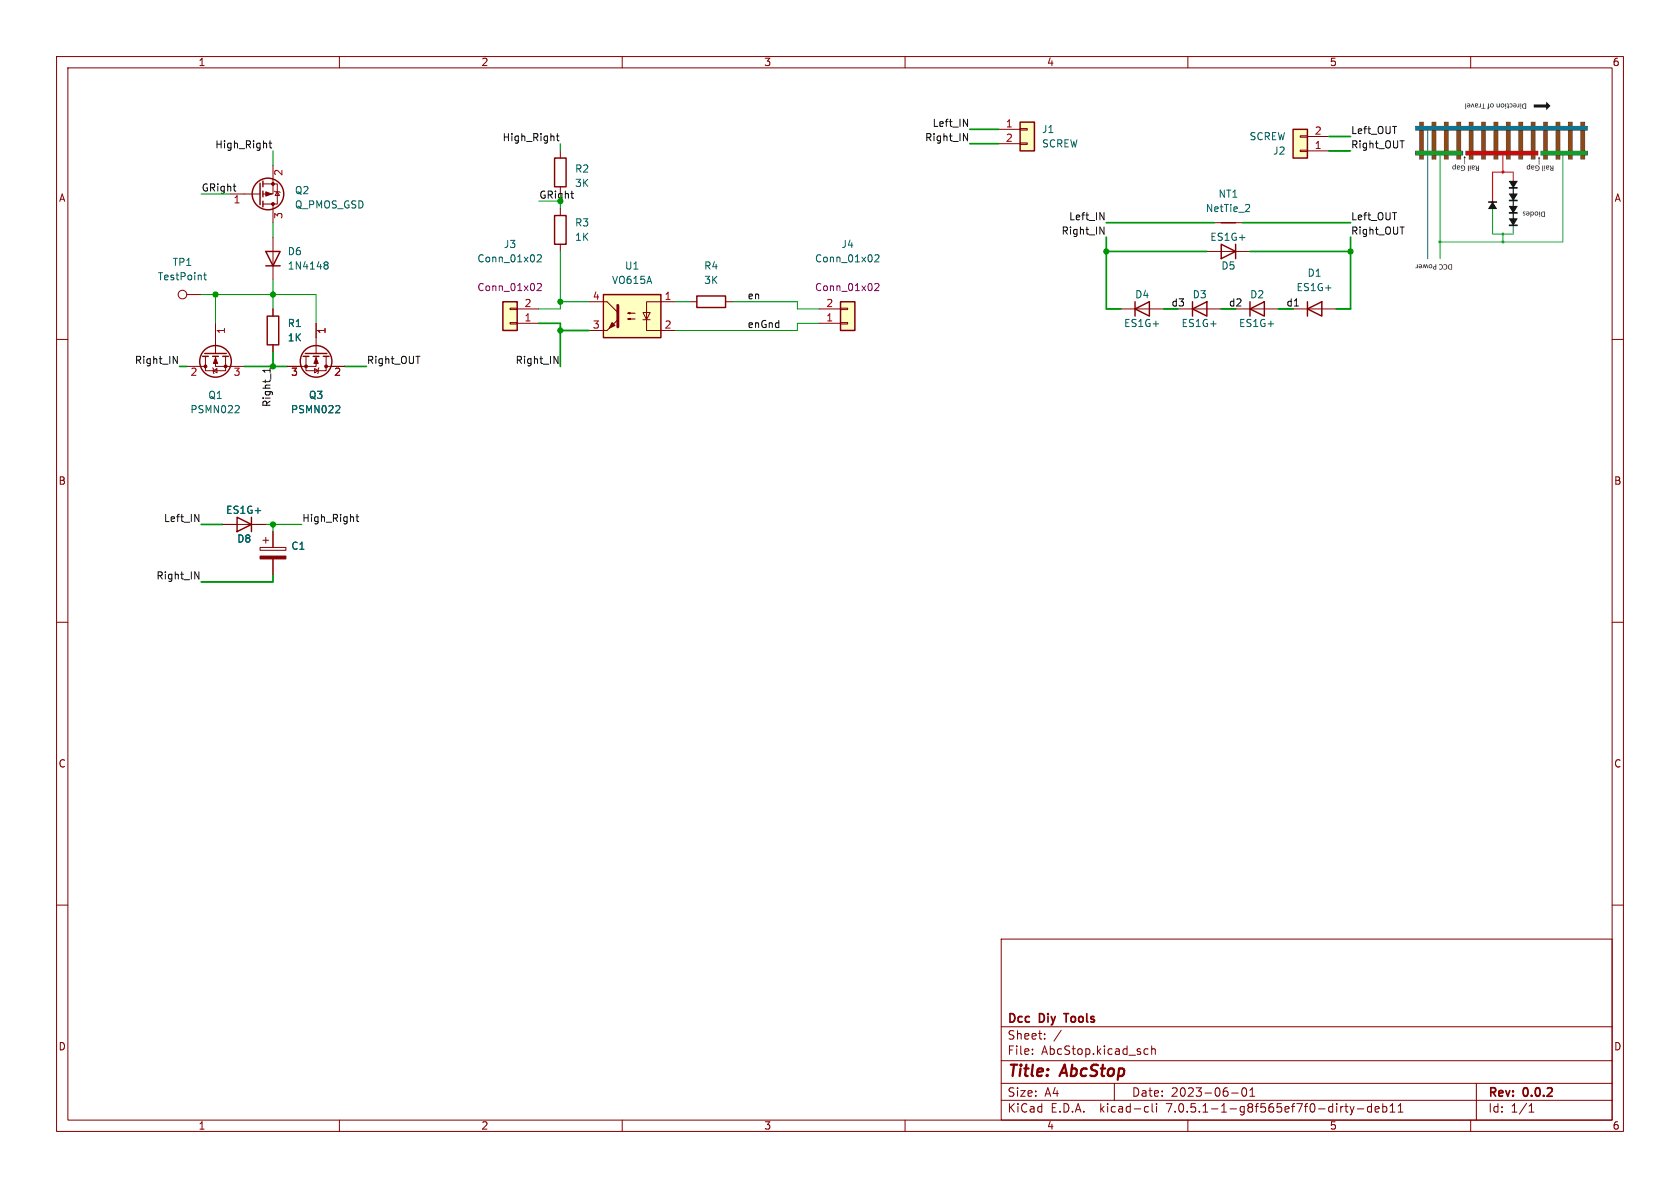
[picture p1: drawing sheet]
(kicad_sch (version 20230121) (generator eeschema)

 (paper "A4")

 (title_block
  (title "AbcStop")
  (date "2023-06-01")
  (rev "0.0.2")
  (company "Dcc Diy Tools"))

 (lib_symbols
  (symbol "Connector:TestPoint" (pin_numbers hide) (pin_names (offset 0.762) hide) (in_bom yes) (on_board yes)
   (property "Reference" "TP" (at 0 6.858 0) (effects (font (size 1.27 1.27))))
   (property "Value" "TestPoint" (at 0 5.08 0) (effects (font (size 1.27 1.27))))
   (property "Footprint" "" (at 5.08 0 0) (effects (font (size 1.27 1.27)) hide))
   (property "Datasheet" "~" (at 5.08 0 0) (effects (font (size 1.27 1.27)) hide))
   (symbol "TestPoint_0_1"
    (circle (center 0 3.302) (radius 0.762) (stroke (width 0) (type default)) (fill (type none))))
   (symbol "TestPoint_1_1"
    (pin passive line (at 0 0 90) (length 2.54) (name "1" (effects (font (size 1.27 1.27)))) (number "1" (effects (font (size 1.27 1.27)))))))
  (symbol "Connector_Generic:Conn_01x02" (pin_names (offset 1.016) hide) (in_bom yes) (on_board yes)
   (property "Reference" "J" (at 0 2.54 0) (effects (font (size 1.27 1.27))))
   (property "Value" "Conn_01x02" (at 0 -5.08 0) (effects (font (size 1.27 1.27))))
   (property "Footprint" "" (at 0 0 0) (effects (font (size 1.27 1.27)) hide))
   (property "Datasheet" "~" (at 0 0 0) (effects (font (size 1.27 1.27)) hide))
   (symbol "Conn_01x02_1_1"
    (rectangle (start -1.27 -2.413) (end 0 -2.667) (stroke (width 0.1524) (type default)) (fill (type none)))
    (rectangle (start -1.27 0.127) (end 0 -0.127) (stroke (width 0.1524) (type default)) (fill (type none)))
    (rectangle (start -1.27 1.27) (end 1.27 -3.81) (stroke (width 0.254) (type default)) (fill (type background)))
    (pin passive line (at -5.08 0 0) (length 3.81) (name "Pin_1" (effects (font (size 1.27 1.27)))) (number "1" (effects (font (size 1.27 1.27)))))
    (pin passive line (at -5.08 -2.54 0) (length 3.81) (name "Pin_2" (effects (font (size 1.27 1.27)))) (number "2" (effects (font (size 1.27 1.27)))))))
  (symbol "Device:C_Polarized" (pin_numbers hide) (pin_names (offset 0.254)) (in_bom yes) (on_board yes)
   (property "Reference" "C" (at 0.635 2.54 0) (effects (font (size 1.27 1.27)) (justify left)))
   (property "Value" "C_Polarized" (at 0.635 -2.54 0) (effects (font (size 1.27 1.27)) (justify left)))
   (property "Footprint" "" (at 0.9652 -3.81 0) (effects (font (size 1.27 1.27)) hide))
   (property "Datasheet" "~" (at 0 0 0) (effects (font (size 1.27 1.27)) hide))
   (symbol "C_Polarized_0_1"
    (rectangle (start -2.286 0.508) (end 2.286 1.016) (stroke (width 0) (type default)) (fill (type none)))
    (polyline (pts (xy -1.778 2.286) (xy -0.762 2.286)) (stroke (width 0) (type default)) (fill (type none)))
    (polyline (pts (xy -1.27 2.794) (xy -1.27 1.778)) (stroke (width 0) (type default)) (fill (type none)))
    (rectangle (start 2.286 -0.508) (end -2.286 -1.016) (stroke (width 0) (type default)) (fill (type outline))))
   (symbol "C_Polarized_1_1"
    (pin passive line (at 0 3.81 270) (length 2.794) (name "~" (effects (font (size 1.27 1.27)))) (number "1" (effects (font (size 1.27 1.27)))))
    (pin passive line (at 0 -3.81 90) (length 2.794) (name "~" (effects (font (size 1.27 1.27)))) (number "2" (effects (font (size 1.27 1.27)))))))
  (symbol "Device:D" (pin_numbers hide) (pin_names (offset 1.016) hide) (in_bom yes) (on_board yes)
   (property "Reference" "D" (at 0 2.54 0) (effects (font (size 1.27 1.27))))
   (property "Value" "D" (at 0 -2.54 0) (effects (font (size 1.27 1.27))))
   (property "Footprint" "" (at 0 0 0) (effects (font (size 1.27 1.27)) hide))
   (property "Datasheet" "~" (at 0 0 0) (effects (font (size 1.27 1.27)) hide))
   (property "Sim.Device" "D" (at 0 0 0) (effects (font (size 1.27 1.27)) hide))
   (property "Sim.Pins" "1=K 2=A" (at 0 0 0) (effects (font (size 1.27 1.27)) hide))
   (symbol "D_0_1"
    (polyline (pts (xy -1.27 1.27) (xy -1.27 -1.27)) (stroke (width 0.254) (type default)) (fill (type none)))
    (polyline (pts (xy 1.27 0) (xy -1.27 0)) (stroke (width 0) (type default)) (fill (type none)))
    (polyline (pts (xy 1.27 1.27) (xy 1.27 -1.27) (xy -1.27 0) (xy 1.27 1.27)) (stroke (width 0.254) (type default)) (fill (type none))))
   (symbol "D_1_1"
    (pin passive line (at -3.81 0 0) (length 2.54) (name "K" (effects (font (size 1.27 1.27)))) (number "1" (effects (font (size 1.27 1.27)))))
    (pin passive line (at 3.81 0 180) (length 2.54) (name "A" (effects (font (size 1.27 1.27)))) (number "2" (effects (font (size 1.27 1.27)))))))
  (symbol "Device:NetTie_2" (pin_numbers hide) (pin_names (offset 0) hide) (in_bom no) (on_board yes)
   (property "Reference" "NT" (at 0 1.27 0) (effects (font (size 1.27 1.27))))
   (property "Value" "NetTie_2" (at 0 -1.27 0) (effects (font (size 1.27 1.27))))
   (property "Footprint" "" (at 0 0 0) (effects (font (size 1.27 1.27)) hide))
   (property "Datasheet" "~" (at 0 0 0) (effects (font (size 1.27 1.27)) hide))
   (symbol "NetTie_2_0_1"
    (polyline (pts (xy -1.27 0) (xy 1.27 0)) (stroke (width 0.254) (type default)) (fill (type none))))
   (symbol "NetTie_2_1_1"
    (pin passive line (at -2.54 0 0) (length 2.54) (name "1" (effects (font (size 1.27 1.27)))) (number "1" (effects (font (size 1.27 1.27)))))
    (pin passive line (at 2.54 0 180) (length 2.54) (name "2" (effects (font (size 1.27 1.27)))) (number "2" (effects (font (size 1.27 1.27)))))))
  (symbol "Device:Q_NMOS_GDS" (pin_names (offset 0) hide) (in_bom yes) (on_board yes)
   (property "Reference" "Q" (at 5.08 1.27 0) (effects (font (size 1.27 1.27)) (justify left)))
   (property "Value" "Q_NMOS_GDS" (at 5.08 -1.27 0) (effects (font (size 1.27 1.27)) (justify left)))
   (property "Footprint" "" (at 5.08 2.54 0) (effects (font (size 1.27 1.27)) hide))
   (property "Datasheet" "~" (at 0 0 0) (effects (font (size 1.27 1.27)) hide))
   (symbol "Q_NMOS_GDS_0_1"
    (polyline (pts (xy 0.254 0) (xy -2.54 0)) (stroke (width 0) (type default)) (fill (type none)))
    (polyline (pts (xy 0.254 1.905) (xy 0.254 -1.905)) (stroke (width 0.254) (type default)) (fill (type none)))
    (polyline (pts (xy 0.762 -1.27) (xy 0.762 -2.286)) (stroke (width 0.254) (type default)) (fill (type none)))
    (polyline (pts (xy 0.762 0.508) (xy 0.762 -0.508)) (stroke (width 0.254) (type default)) (fill (type none)))
    (polyline (pts (xy 0.762 2.286) (xy 0.762 1.27)) (stroke (width 0.254) (type default)) (fill (type none)))
    (polyline (pts (xy 2.54 2.54) (xy 2.54 1.778)) (stroke (width 0) (type default)) (fill (type none)))
    (polyline (pts (xy 2.54 -2.54) (xy 2.54 0) (xy 0.762 0)) (stroke (width 0) (type default)) (fill (type none)))
    (polyline (pts (xy 0.762 -1.778) (xy 3.302 -1.778) (xy 3.302 1.778) (xy 0.762 1.778)) (stroke (width 0) (type default)) (fill (type none)))
    (polyline (pts (xy 1.016 0) (xy 2.032 0.381) (xy 2.032 -0.381) (xy 1.016 0)) (stroke (width 0) (type default)) (fill (type outline)))
    (polyline (pts (xy 2.794 0.508) (xy 2.921 0.381) (xy 3.683 0.381) (xy 3.81 0.254)) (stroke (width 0) (type default)) (fill (type none)))
    (polyline (pts (xy 3.302 0.381) (xy 2.921 -0.254) (xy 3.683 -0.254) (xy 3.302 0.381)) (stroke (width 0) (type default)) (fill (type none)))
    (circle (center 1.651 0) (radius 2.794) (stroke (width 0.254) (type default)) (fill (type none)))
    (circle (center 2.54 -1.778) (radius 0.254) (stroke (width 0) (type default)) (fill (type outline)))
    (circle (center 2.54 1.778) (radius 0.254) (stroke (width 0) (type default)) (fill (type outline))))
   (symbol "Q_NMOS_GDS_1_1"
    (pin input line (at -5.08 0 0) (length 2.54) (name "G" (effects (font (size 1.27 1.27)))) (number "1" (effects (font (size 1.27 1.27)))))
    (pin passive line (at 2.54 5.08 270) (length 2.54) (name "D" (effects (font (size 1.27 1.27)))) (number "2" (effects (font (size 1.27 1.27)))))
    (pin passive line (at 2.54 -5.08 90) (length 2.54) (name "S" (effects (font (size 1.27 1.27)))) (number "3" (effects (font (size 1.27 1.27)))))))
  (symbol "Device:Q_PMOS_GSD" (pin_names (offset 0) hide) (in_bom yes) (on_board yes)
   (property "Reference" "Q" (at 5.08 1.27 0) (effects (font (size 1.27 1.27)) (justify left)))
   (property "Value" "Q_PMOS_GSD" (at 5.08 -1.27 0) (effects (font (size 1.27 1.27)) (justify left)))
   (property "Footprint" "" (at 5.08 2.54 0) (effects (font (size 1.27 1.27)) hide))
   (property "Datasheet" "~" (at 0 0 0) (effects (font (size 1.27 1.27)) hide))
   (symbol "Q_PMOS_GSD_0_1"
    (polyline (pts (xy 0.254 0) (xy -2.54 0)) (stroke (width 0) (type default)) (fill (type none)))
    (polyline (pts (xy 0.254 1.905) (xy 0.254 -1.905)) (stroke (width 0.254) (type default)) (fill (type none)))
    (polyline (pts (xy 0.762 -1.27) (xy 0.762 -2.286)) (stroke (width 0.254) (type default)) (fill (type none)))
    (polyline (pts (xy 0.762 0.508) (xy 0.762 -0.508)) (stroke (width 0.254) (type default)) (fill (type none)))
    (polyline (pts (xy 0.762 2.286) (xy 0.762 1.27)) (stroke (width 0.254) (type default)) (fill (type none)))
    (polyline (pts (xy 2.54 2.54) (xy 2.54 1.778)) (stroke (width 0) (type default)) (fill (type none)))
    (polyline (pts (xy 2.54 -2.54) (xy 2.54 0) (xy 0.762 0)) (stroke (width 0) (type default)) (fill (type none)))
    (polyline (pts (xy 0.762 1.778) (xy 3.302 1.778) (xy 3.302 -1.778) (xy 0.762 -1.778)) (stroke (width 0) (type default)) (fill (type none)))
    (polyline (pts (xy 2.286 0) (xy 1.27 0.381) (xy 1.27 -0.381) (xy 2.286 0)) (stroke (width 0) (type default)) (fill (type outline)))
    (polyline (pts (xy 2.794 -0.508) (xy 2.921 -0.381) (xy 3.683 -0.381) (xy 3.81 -0.254)) (stroke (width 0) (type default)) (fill (type none)))
    (polyline (pts (xy 3.302 -0.381) (xy 2.921 0.254) (xy 3.683 0.254) (xy 3.302 -0.381)) (stroke (width 0) (type default)) (fill (type none)))
    (circle (center 1.651 0) (radius 2.794) (stroke (width 0.254) (type default)) (fill (type none)))
    (circle (center 2.54 -1.778) (radius 0.254) (stroke (width 0) (type default)) (fill (type outline)))
    (circle (center 2.54 1.778) (radius 0.254) (stroke (width 0) (type default)) (fill (type outline))))
   (symbol "Q_PMOS_GSD_1_1"
    (pin input line (at -5.08 0 0) (length 2.54) (name "G" (effects (font (size 1.27 1.27)))) (number "1" (effects (font (size 1.27 1.27)))))
    (pin passive line (at 2.54 -5.08 90) (length 2.54) (name "S" (effects (font (size 1.27 1.27)))) (number "2" (effects (font (size 1.27 1.27)))))
    (pin passive line (at 2.54 5.08 270) (length 2.54) (name "D" (effects (font (size 1.27 1.27)))) (number "3" (effects (font (size 1.27 1.27)))))))
  (symbol "Device:R" (pin_numbers hide) (pin_names (offset 0)) (in_bom yes) (on_board yes)
   (property "Reference" "R" (at 2.032 0 90) (effects (font (size 1.27 1.27))))
   (property "Value" "R" (at 0 0 90) (effects (font (size 1.27 1.27))))
   (property "Footprint" "" (at -1.778 0 90) (effects (font (size 1.27 1.27)) hide))
   (property "Datasheet" "~" (at 0 0 0) (effects (font (size 1.27 1.27)) hide))
   (symbol "R_0_1"
    (rectangle (start -1.016 -2.54) (end 1.016 2.54) (stroke (width 0.254) (type default)) (fill (type none))))
   (symbol "R_1_1"
    (pin passive line (at 0 3.81 270) (length 1.27) (name "~" (effects (font (size 1.27 1.27)))) (number "1" (effects (font (size 1.27 1.27)))))
    (pin passive line (at 0 -3.81 90) (length 1.27) (name "~" (effects (font (size 1.27 1.27)))) (number "2" (effects (font (size 1.27 1.27)))))))
  (symbol "Diode:1N4148" (pin_numbers hide) (pin_names hide) (in_bom yes) (on_board yes)
   (property "Reference" "D" (at 0 2.54 0) (effects (font (size 1.27 1.27))))
   (property "Value" "1N4148" (at 0 -2.54 0) (effects (font (size 1.27 1.27))))
   (property "Footprint" "Diode_THT:D_DO-35_SOD27_P7.62mm_Horizontal" (at 0 0 0) (effects (font (size 1.27 1.27)) hide))
   (property "Datasheet" "https://assets.nexperia.com/documents/data-sheet/1N4148_1N4448.pdf" (at 0 0 0) (effects (font (size 1.27 1.27)) hide))
   (property "Sim.Device" "D" (at 0 0 0) (effects (font (size 1.27 1.27)) hide))
   (property "Sim.Pins" "1=K 2=A" (at 0 0 0) (effects (font (size 1.27 1.27)) hide))
   (symbol "1N4148_0_1"
    (polyline (pts (xy -1.27 1.27) (xy -1.27 -1.27)) (stroke (width 0.254) (type default)) (fill (type none)))
    (polyline (pts (xy 1.27 0) (xy -1.27 0)) (stroke (width 0) (type default)) (fill (type none)))
    (polyline (pts (xy 1.27 1.27) (xy 1.27 -1.27) (xy -1.27 0) (xy 1.27 1.27)) (stroke (width 0.254) (type default)) (fill (type none))))
   (symbol "1N4148_1_1"
    (pin passive line (at -3.81 0 0) (length 2.54) (name "K" (effects (font (size 1.27 1.27)))) (number "1" (effects (font (size 1.27 1.27)))))
    (pin passive line (at 3.81 0 180) (length 2.54) (name "A" (effects (font (size 1.27 1.27)))) (number "2" (effects (font (size 1.27 1.27)))))))
  (symbol "Isolator:VO615A" (pin_names (offset 0.762)) (in_bom yes) (on_board yes)
   (property "Reference" "U" (at 0 7.62 0) (effects (font (size 1.27 1.27))))
   (property "Value" "VO615A" (at 0 5.08 0) (effects (font (size 1.27 1.27))))
   (property "Footprint" "" (at 0 0 0) (effects (font (size 1.27 1.27)) hide))
   (property "Datasheet" "http://www.vishay.com/docs/81753/vo615a.pdf" (at 0 0 0) (effects (font (size 1.27 1.27)) hide))
   (symbol "VO615A_0_1"
    (rectangle (start -5.08 3.81) (end 5.08 -3.81) (stroke (width 0.254) (type default)) (fill (type background)))
    (polyline (pts (xy -3.175 -0.635) (xy -1.905 -0.635)) (stroke (width 0) (type default)) (fill (type none)))
    (polyline (pts (xy 2.54 0.635) (xy 4.445 2.54)) (stroke (width 0) (type default)) (fill (type none)))
    (polyline (pts (xy 4.445 -2.54) (xy 2.54 -0.635)) (stroke (width 0) (type default)) (fill (type outline)))
    (polyline (pts (xy 4.445 -2.54) (xy 5.08 -2.54)) (stroke (width 0) (type default)) (fill (type none)))
    (polyline (pts (xy 4.445 2.54) (xy 5.08 2.54)) (stroke (width 0) (type default)) (fill (type none)))
    (polyline (pts (xy 2.54 1.905) (xy 2.54 -1.905) (xy 2.54 -1.905)) (stroke (width 0.508) (type default)) (fill (type none)))
    (polyline (pts (xy -5.08 2.54) (xy -2.54 2.54) (xy -2.54 -2.54) (xy -5.08 -2.54)) (stroke (width 0) (type default)) (fill (type none)))
    (polyline (pts (xy -2.54 -0.635) (xy -3.175 0.635) (xy -1.905 0.635) (xy -2.54 -0.635)) (stroke (width 0) (type default)) (fill (type none)))
    (polyline (pts (xy -0.508 -0.508) (xy 0.762 -0.508) (xy 0.381 -0.635) (xy 0.381 -0.381) (xy 0.762 -0.508)) (stroke (width 0) (type default)) (fill (type none)))
    (polyline (pts (xy -0.508 0.508) (xy 0.762 0.508) (xy 0.381 0.381) (xy 0.381 0.635) (xy 0.762 0.508)) (stroke (width 0) (type default)) (fill (type none)))
    (polyline (pts (xy 3.048 -1.651) (xy 3.556 -1.143) (xy 4.064 -2.159) (xy 3.048 -1.651) (xy 3.048 -1.651)) (stroke (width 0) (type default)) (fill (type outline))))
   (symbol "VO615A_1_1"
    (pin passive line (at -7.62 2.54 0) (length 2.54) (name "~" (effects (font (size 1.27 1.27)))) (number "1" (effects (font (size 1.27 1.27)))))
    (pin passive line (at -7.62 -2.54 0) (length 2.54) (name "~" (effects (font (size 1.27 1.27)))) (number "2" (effects (font (size 1.27 1.27)))))
    (pin passive line (at 7.62 -2.54 180) (length 2.54) (name "~" (effects (font (size 1.27 1.27)))) (number "3" (effects (font (size 1.27 1.27)))))
    (pin passive line (at 7.62 2.54 180) (length 2.54) (name "~" (effects (font (size 1.27 1.27)))) (number "4" (effects (font (size 1.27 1.27))))))))

 (junction (at 99.06 53.34) (diameter 0) (color 0 0 0 0))
 (junction (at 99.06 58.42) (diameter 0) (color 0 0 0 0))
 (junction (at 38.1 52.07) (diameter 0) (color 0 0 0 0))
 (junction (at 48.26 92.71) (diameter 0) (color 0 0 0 0))
 (junction (at 48.26 64.77) (diameter 0) (color 0 0 0 0))
 (junction (at 238.76 44.45) (diameter 0) (color 0 0 0 0))
 (junction (at 195.58 44.45) (diameter 0) (color 0 0 0 0))
 (junction (at 48.26 52.07) (diameter 0) (color 0 0 0 0))
 (junction (at 99.06 35.56) (diameter 0) (color 0 0 0 0))

 (wire (pts (xy 226.06 54.61) (xy 228.6 54.61)) (stroke (width 0) (type default)))
 (wire (pts (xy 195.58 54.61) (xy 195.58 44.45)) (stroke (width 0) (type default)))
 (wire (pts (xy 48.26 92.71) (xy 48.26 93.98)) (stroke (width 0) (type default)))
 (wire (pts (xy 205.74 54.61) (xy 208.28 54.61)) (stroke (width 0) (type default)))
 (wire (pts (xy 219.71 39.37) (xy 238.76 39.37)) (stroke (width 0) (type default)))
 (wire (pts (xy 95.25 54.61) (xy 99.06 54.61)) (stroke (width 0) (type default)))
 (wire (pts (xy 48.26 26.67) (xy 48.26 29.21)) (stroke (width 0) (type default)))
 (wire (pts (xy 43.18 64.77) (xy 48.26 64.77)) (stroke (width 0) (type default)))
 (wire (pts (xy 38.1 57.15) (xy 38.1 52.07)) (stroke (width 0) (type default)))
 (wire (pts (xy 140.97 54.61) (xy 140.97 53.34)) (stroke (width 0) (type default)))
 (wire (pts (xy 171.45 25.4) (xy 176.53 25.4)) (stroke (width 0) (type default)))
 (wire (pts (xy 129.54 53.34) (xy 140.97 53.34)) (stroke (width 0) (type default)))
 (wire (pts (xy 35.56 92.71) (xy 39.37 92.71)) (stroke (width 0) (type default)))
 (wire (pts (xy 35.56 52.07) (xy 38.1 52.07)) (stroke (width 0) (type default)))
 (wire (pts (xy 140.97 57.15) (xy 140.97 58.42)) (stroke (width 0) (type default)))
 (wire (pts (xy 48.26 92.71) (xy 53.34 92.71)) (stroke (width 0) (type default)))
 (wire (pts (xy 55.88 52.07) (xy 55.88 57.15)) (stroke (width 0) (type default)))
 (wire (pts (xy 48.26 62.23) (xy 48.26 64.77)) (stroke (width 0) (type default)))
 (wire (pts (xy 60.96 64.77) (xy 64.77 64.77)) (stroke (width 0) (type default)))
 (wire (pts (xy 48.26 52.07) (xy 55.88 52.07)) (stroke (width 0) (type default)))
 (wire (pts (xy 48.26 64.77) (xy 50.8 64.77)) (stroke (width 0) (type default)))
 (wire (pts (xy 99.06 34.29) (xy 99.06 35.56)) (stroke (width 0) (type default)))
 (wire (pts (xy 99.06 54.61) (xy 99.06 53.34)) (stroke (width 0) (type default)))
 (wire (pts (xy 195.58 44.45) (xy 213.36 44.45)) (stroke (width 0) (type default)))
 (wire (pts (xy 238.76 24.13) (xy 234.95 24.13)) (stroke (width 0) (type default)))
 (wire (pts (xy 238.76 54.61) (xy 238.76 44.45)) (stroke (width 0) (type default)))
 (wire (pts (xy 99.06 64.77) (xy 99.06 58.42)) (stroke (width 0) (type default)))
 (wire (pts (xy 95.25 57.15) (xy 99.06 57.15)) (stroke (width 0) (type default)))
 (wire (pts (xy 48.26 39.37) (xy 48.26 41.91)) (stroke (width 0) (type default)))
 (wire (pts (xy 48.26 54.61) (xy 48.26 52.07)) (stroke (width 0) (type default)))
 (wire (pts (xy 99.06 35.56) (xy 99.06 36.83)) (stroke (width 0) (type default)))
 (wire (pts (xy 35.56 102.87) (xy 48.26 102.87)) (stroke (width 0) (type default)))
 (wire (pts (xy 95.25 35.56) (xy 99.06 35.56)) (stroke (width 0) (type default)))
 (wire (pts (xy 119.38 53.34) (xy 121.92 53.34)) (stroke (width 0) (type default)))
 (wire (pts (xy 171.45 22.86) (xy 176.53 22.86)) (stroke (width 0) (type default)))
 (wire (pts (xy 48.26 102.87) (xy 48.26 101.6)) (stroke (width 0) (type default)))
 (wire (pts (xy 195.58 41.91) (xy 195.58 44.45)) (stroke (width 0) (type default)))
 (wire (pts (xy 198.12 54.61) (xy 195.58 54.61)) (stroke (width 0) (type default)))
 (wire (pts (xy 144.78 57.15) (xy 140.97 57.15)) (stroke (width 0) (type default)))
 (wire (pts (xy 99.06 25.4) (xy 99.06 26.67)) (stroke (width 0) (type default)))
 (wire (pts (xy 99.06 44.45) (xy 99.06 53.34)) (stroke (width 0) (type default)))
 (wire (pts (xy 46.99 92.71) (xy 48.26 92.71)) (stroke (width 0) (type default)))
 (wire (pts (xy 38.1 52.07) (xy 48.26 52.07)) (stroke (width 0) (type default)))
 (wire (pts (xy 99.06 58.42) (xy 104.14 58.42)) (stroke (width 0) (type default)))
 (wire (pts (xy 195.58 39.37) (xy 214.63 39.37)) (stroke (width 0) (type default)))
 (wire (pts (xy 238.76 44.45) (xy 238.76 41.91)) (stroke (width 0) (type default)))
 (wire (pts (xy 35.56 34.29) (xy 40.64 34.29)) (stroke (width 0) (type default)))
 (wire (pts (xy 119.38 58.42) (xy 140.97 58.42)) (stroke (width 0) (type default)))
 (wire (pts (xy 99.06 53.34) (xy 104.14 53.34)) (stroke (width 0) (type default)))
 (wire (pts (xy 236.22 54.61) (xy 238.76 54.61)) (stroke (width 0) (type default)))
 (wire (pts (xy 238.76 26.67) (xy 234.95 26.67)) (stroke (width 0) (type default)))
 (wire (pts (xy 215.9 54.61) (xy 218.44 54.61)) (stroke (width 0) (type default)))
 (wire (pts (xy 99.06 57.15) (xy 99.06 58.42)) (stroke (width 0) (type default)))
 (wire (pts (xy 48.26 49.53) (xy 48.26 52.07)) (stroke (width 0) (type default)))
 (wire (pts (xy 144.78 54.61) (xy 140.97 54.61)) (stroke (width 0) (type default)))
 (wire (pts (xy 31.75 64.77) (xy 33.02 64.77)) (stroke (width 0) (type default)))
 (wire (pts (xy 220.98 44.45) (xy 238.76 44.45)) (stroke (width 0) (type default)))

 (image (at 265.43 33.02) (scale 0.546285)
  (data))

 (label "en" (at 132.08 53.34 0) (fields_autoplaced) (effects (font (size 1.27 1.27)) (justify left bottom)))
 (label "Left_IN" (at 171.45 22.86 180) (fields_autoplaced) (effects (font (size 1.27 1.27)) (justify right bottom)))
 (label "Right_IN" (at 171.45 25.4 180) (fields_autoplaced) (effects (font (size 1.27 1.27)) (justify right bottom)))
 (label "d2" (at 217.17 54.61 0) (fields_autoplaced) (effects (font (size 1.27 1.27)) (justify left bottom)))
 (label "Right_IN" (at 99.06 64.77 180) (fields_autoplaced) (effects (font (size 1.27 1.27)) (justify right bottom)))
 (label "Right_OUT" (at 238.76 41.91 0) (fields_autoplaced) (effects (font (size 1.27 1.27)) (justify left bottom)))
 (label "Left_IN" (at 35.56 92.71 180) (fields_autoplaced) (effects (font (size 1.27 1.27)) (justify right bottom)))
 (label "GRight" (at 95.25 35.56 0) (fields_autoplaced) (effects (font (size 1.27 1.27)) (justify left bottom)))
 (label "High_Right" (at 48.26 26.67 180) (fields_autoplaced) (effects (font (size 1.27 1.27)) (justify right bottom)))
 (label "enGnd" (at 132.08 58.42 0) (fields_autoplaced) (effects (font (size 1.27 1.27)) (justify left bottom)))
 (label "Right_IN" (at 35.56 102.87 180) (fields_autoplaced) (effects (font (size 1.27 1.27)) (justify right bottom)))
 (label "Right_IN" (at 31.75 64.77 180) (fields_autoplaced) (effects (font (size 1.27 1.27)) (justify right bottom)))
 (label "High_Right" (at 53.34 92.71 0) (fields_autoplaced) (effects (font (size 1.27 1.27)) (justify left bottom)))
 (label "Right_IN" (at 195.58 41.91 180) (fields_autoplaced) (effects (font (size 1.27 1.27)) (justify right bottom)))
 (label "Right_1" (at 48.26 64.77 270) (fields_autoplaced) (effects (font (size 1.27 1.27)) (justify right bottom)))
 (label "d1" (at 227.33 54.61 0) (fields_autoplaced) (effects (font (size 1.27 1.27)) (justify left bottom)))
 (label "Right_OUT" (at 238.76 26.67 0) (fields_autoplaced) (effects (font (size 1.27 1.27)) (justify left bottom)))
 (label "d3" (at 207.01 54.61 0) (fields_autoplaced) (effects (font (size 1.27 1.27)) (justify left bottom)))
 (label "Left_OUT" (at 238.76 39.37 0) (fields_autoplaced) (effects (font (size 1.27 1.27)) (justify left bottom)))
 (label "GRight" (at 35.56 34.29 0) (fields_autoplaced) (effects (font (size 1.27 1.27)) (justify left bottom)))
 (label "Right_OUT" (at 64.77 64.77 0) (fields_autoplaced) (effects (font (size 1.27 1.27)) (justify left bottom)))
 (label "Left_IN" (at 195.58 39.37 180) (fields_autoplaced) (effects (font (size 1.27 1.27)) (justify right bottom)))
 (label "High_Right" (at 99.06 25.4 180) (fields_autoplaced) (effects (font (size 1.27 1.27)) (justify right bottom)))
 (label "Left_OUT" (at 238.76 24.13 0) (fields_autoplaced) (effects (font (size 1.27 1.27)) (justify left bottom)))

 (symbol (lib_id "Device:NetTie_2") (at 217.17 39.37 0) (unit 1) (in_bom no) (on_board yes) (dnp no) (fields_autoplaced)
  (property "Reference" "NT1" (at 217.17 34.29 0) (effects (font (size 1.27 1.27))))
  (property "Value" "NetTie_2" (at 217.17 36.83 0) (effects (font (size 1.27 1.27))))
  (property "Footprint" "NetTie:NetTie-2_SMD_Pad2.0mm" (at 217.17 39.37 0) (effects (font (size 1.27 1.27)) hide))
  (property "Datasheet" "~" (at 217.17 39.37 0) (effects (font (size 1.27 1.27)) hide)) (pin "1") (pin "2")
  (instances (project "AbcStop" (path "" (reference "NT1") (unit 1)))))

 (symbol (lib_id "Device:D") (at 232.41 54.61 0) (unit 1) (in_bom yes) (on_board yes) (dnp no) (fields_autoplaced)
  (property "Reference" "D1" (at 232.41 48.26 0) (effects (font (size 1.27 1.27))))
  (property "Value" "ES1G+" (at 232.41 50.8 0) (effects (font (size 1.27 1.27))))
  (property "Footprint" "Diode_SMD:D_SMA" (at 232.41 54.61 0) (effects (font (size 1.27 1.27)) hide))
  (property "Datasheet" "~" (at 232.41 54.61 0) (effects (font (size 1.27 1.27)) hide))
  (property "Sim.Device" "D" (at 232.41 54.61 0) (effects (font (size 1.27 1.27)) hide))
  (property "Sim.Pins" "1=K 2=A" (at 232.41 54.61 0) (effects (font (size 1.27 1.27)) hide)) (pin "1") (pin "2")
  (instances (project "AbcStop" (path "" (reference "D1") (unit 1)))))

 (symbol (lib_id "Device:R") (at 125.73 53.34 90) (unit 1) (in_bom yes) (on_board yes) (dnp no) (fields_autoplaced)
  (property "Reference" "R4" (at 125.73 46.99 90) (effects (font (size 1.27 1.27))))
  (property "Value" "3K" (at 125.73 49.53 90) (effects (font (size 1.27 1.27))))
  (property "Footprint" "Resistor_SMD:R_1206_3216Metric_Pad1.30x1.75mm_HandSolder" (at 125.73 55.118 90) (effects (font (size 1.27 1.27)) hide))
  (property "Datasheet" "~" (at 125.73 53.34 0) (effects (font (size 1.27 1.27)) hide)) (pin "1") (pin "2")
  (instances (project "AbcStop" (path "" (reference "R4") (unit 1))) (project "AbcTestBoard" (path "" (reference "R4") (unit 1)))))

 (symbol (lib_id "Device:R") (at 99.06 30.48 180) (unit 1) (in_bom yes) (on_board yes) (dnp no) (fields_autoplaced)
  (property "Reference" "R2" (at 101.6 29.845 0) (effects (font (size 1.27 1.27)) (justify right)))
  (property "Value" "3K" (at 101.6 32.385 0) (effects (font (size 1.27 1.27)) (justify right)))
  (property "Footprint" "Resistor_SMD:R_1206_3216Metric_Pad1.30x1.75mm_HandSolder" (at 100.838 30.48 90) (effects (font (size 1.27 1.27)) hide))
  (property "Datasheet" "~" (at 99.06 30.48 0) (effects (font (size 1.27 1.27)) hide)) (pin "1") (pin "2")
  (instances (project "AbcStop" (path "" (reference "R2") (unit 1))) (project "AbcTestBoard" (path "" (reference "R7") (unit 1)))))

 (symbol (lib_id "Device:Q_PMOS_GSD") (at 45.72 34.29 0) (mirror x) (unit 1) (in_bom yes) (on_board yes) (dnp no) (fields_autoplaced)
  (property "Reference" "Q2" (at 52.07 33.655 0) (effects (font (size 1.27 1.27)) (justify left)))
  (property "Value" "Q_PMOS_GSD" (at 52.07 36.195 0) (effects (font (size 1.27 1.27)) (justify left)))
  (property "Footprint" "Package_TO_SOT_SMD:SOT-23" (at 50.8 36.83 0) (effects (font (size 1.27 1.27)) hide))
  (property "Datasheet" "~" (at 45.72 34.29 0) (effects (font (size 1.27 1.27)) hide)) (pin "1") (pin "2") (pin "3")
  (instances (project "AbcStop" (path "" (reference "Q2") (unit 1))) (project "AbcTestBoard" (path "" (reference "Q6") (unit 1)))))

 (symbol (lib_id "Device:D") (at 217.17 44.45 180) (unit 1) (in_bom yes) (on_board yes) (dnp no)
  (property "Reference" "D5" (at 217.17 46.99 0) (effects (font (size 1.27 1.27))))
  (property "Value" "ES1G+" (at 217.17 41.91 0) (effects (font (size 1.27 1.27))))
  (property "Footprint" "Diode_SMD:D_SMA" (at 217.17 44.45 0) (effects (font (size 1.27 1.27)) hide))
  (property "Datasheet" "~" (at 217.17 44.45 0) (effects (font (size 1.27 1.27)) hide))
  (property "Sim.Device" "D" (at 217.17 44.45 0) (effects (font (size 1.27 1.27)) hide))
  (property "Sim.Pins" "1=K 2=A" (at 217.17 44.45 0) (effects (font (size 1.27 1.27)) hide)) (pin "1") (pin "2")
  (instances (project "AbcStop" (path "" (reference "D5") (unit 1)))))

 (symbol (lib_id "Device:D") (at 212.09 54.61 0) (unit 1) (in_bom yes) (on_board yes) (dnp no)
  (property "Reference" "D3" (at 212.09 52.07 0) (effects (font (size 1.27 1.27))))
  (property "Value" "ES1G+" (at 212.09 57.15 0) (effects (font (size 1.27 1.27))))
  (property "Footprint" "Diode_SMD:D_SMA" (at 212.09 54.61 0) (effects (font (size 1.27 1.27)) hide))
  (property "Datasheet" "~" (at 212.09 54.61 0) (effects (font (size 1.27 1.27)) hide))
  (property "Sim.Device" "D" (at 212.09 54.61 0) (effects (font (size 1.27 1.27)) hide))
  (property "Sim.Pins" "1=K 2=A" (at 212.09 54.61 0) (effects (font (size 1.27 1.27)) hide)) (pin "1") (pin "2")
  (instances (project "AbcStop" (path "" (reference "D3") (unit 1)))))

 (symbol (lib_id "Connector_Generic:Conn_01x02") (at 90.17 57.15 180) (unit 1) (in_bom yes) (on_board yes) (dnp no) (fields_autoplaced)
  (property "Reference" "J3" (at 90.17 43.18 0) (effects (font (size 1.27 1.27))))
  (property "Value" "Conn_01x02" (at 90.17 45.72 0) (effects (font (size 1.27 1.27))))
  (property "Footprint" "Connector_PinHeader_2.54mm:PinHeader_1x02_P2.54mm_Vertical" (at 90.17 57.15 0) (effects (font (size 1.27 1.27)) hide))
  (property "Datasheet" "~" (at 90.17 57.15 0) (effects (font (size 1.27 1.27)) hide))
  (property "Datasheet" "~" (at 90.17 57.15 0) (effects (font (size 1.27 1.27)) hide))
  (property "Value" "Conn_01x02" (at 90.17 50.8 0) (effects (font (size 1.27 1.27)))) (pin "1") (pin "2")
  (instances (project "AbcStop" (path "" (reference "J3") (unit 1))) (project "AbcTestBoard" (path "" (reference "J2") (unit 1)))))

 (symbol (lib_id "Device:D") (at 43.18 92.71 180) (unit 1) (in_bom yes) (on_board yes) (dnp no)
  (property "Reference" "D8" (at 43.18 95.25 0) (effects (font (size 1.27 1.27))))
  (property "Value" "ES1G+" (at 43.18 90.17 0) (effects (font (size 1.27 1.27))))
  (property "Footprint" "Diode_SMD:D_SMA" (at 43.18 92.71 0) (effects (font (size 1.27 1.27)) hide))
  (property "Datasheet" "~" (at 43.18 92.71 0) (effects (font (size 1.27 1.27)) hide))
  (property "Sim.Device" "D" (at 43.18 92.71 0) (effects (font (size 1.27 1.27)) hide))
  (property "Sim.Pins" "1=K 2=A" (at 43.18 92.71 0) (effects (font (size 1.27 1.27)) hide)) (pin "1") (pin "2")
  (instances (project "AbcStop" (path "" (reference "D8") (unit 1)))))

 (symbol (lib_id "Diode:1N4148") (at 48.26 45.72 90) (unit 1) (in_bom yes) (on_board yes) (dnp no) (fields_autoplaced)
  (property "Reference" "D6" (at 50.8 44.4499 90) (effects (font (size 1.27 1.27)) (justify right)))
  (property "Value" "1N4148" (at 50.8 46.9899 90) (effects (font (size 1.27 1.27)) (justify right)))
  (property "Footprint" "Diode_SMD:D_SOD-323" (at 52.705 45.72 0) (effects (font (size 1.27 1.27)) hide))
  (property "Datasheet" "https://assets.nexperia.com/documents/data-sheet/1N4148_1N4448.pdf" (at 48.26 45.72 0) (effects (font (size 1.27 1.27)) hide))
  (property "Sim.Device" "D" (at 48.26 45.72 0) (effects (font (size 1.27 1.27)) hide))
  (property "Sim.Pins" "1=K 2=A" (at 48.26 45.72 0) (effects (font (size 1.27 1.27)) hide)) (pin "1") (pin "2")
  (instances (project "AbcStop" (path "" (reference "D6") (unit 1))) (project "AbcTestBoard" (path "" (reference "D2") (unit 1)))))

 (symbol (lib_id "Device:Q_NMOS_GDS") (at 38.1 62.23 90) (mirror x) (unit 1) (in_bom yes) (on_board yes) (dnp no) (fields_autoplaced)
  (property "Reference" "Q1" (at 38.1 69.85 90) (effects (font (size 1.27 1.27))))
  (property "Value" "PSMN022" (at 38.1 72.39 90) (effects (font (size 1.27 1.27))))
  (property "Footprint" "DigitalTrains:sot404" (at 35.56 67.31 0) (effects (font (size 1.27 1.27)) hide))
  (property "Datasheet" "~" (at 38.1 62.23 0) (effects (font (size 1.27 1.27)) hide)) (pin "1") (pin "2") (pin "3")
  (instances (project "AbcStop" (path "" (reference "Q1") (unit 1))) (project "AbcTestBoard" (path "" (reference "Q2") (unit 1)))))

 (symbol (lib_id "Device:R") (at 48.26 58.42 0) (unit 1) (in_bom yes) (on_board yes) (dnp no) (fields_autoplaced)
  (property "Reference" "R1" (at 50.8 57.1499 0) (effects (font (size 1.27 1.27)) (justify left)))
  (property "Value" "1K" (at 50.8 59.6899 0) (effects (font (size 1.27 1.27)) (justify left)))
  (property "Footprint" "Resistor_SMD:R_1206_3216Metric_Pad1.30x1.75mm_HandSolder" (at 46.482 58.42 90) (effects (font (size 1.27 1.27)) hide))
  (property "Datasheet" "~" (at 48.26 58.42 0) (effects (font (size 1.27 1.27)) hide)) (pin "1") (pin "2")
  (instances (project "AbcStop" (path "" (reference "R1") (unit 1))) (project "AbcTestBoard" (path "" (reference "R2") (unit 1)))))

 (symbol (lib_id "Connector_Generic:Conn_01x02") (at 181.61 22.86 0) (unit 1) (in_bom yes) (on_board yes) (dnp no) (fields_autoplaced)
  (property "Reference" "J1" (at 184.15 22.8599 0) (effects (font (size 1.27 1.27)) (justify left)))
  (property "Value" "SCREW" (at 184.15 25.3999 0) (effects (font (size 1.27 1.27)) (justify left)))
  (property "Footprint" "TerminalBlock_Phoenix:TerminalBlock_Phoenix_PT-1,5-2-3.5-H_1x02_P3.50mm_Horizontal" (at 181.61 22.86 0) (effects (font (size 1.27 1.27)) hide))
  (property "Datasheet" "~" (at 181.61 22.86 0) (effects (font (size 1.27 1.27)) hide)) (pin "1") (pin "2")
  (instances (project "AbcStop" (path "" (reference "J1") (unit 1))) (project "AbcTestBoard" (path "" (reference "J5") (unit 1)))))

 (symbol (lib_id "Connector_Generic:Conn_01x02") (at 229.87 26.67 180) (unit 1) (in_bom yes) (on_board yes) (dnp no)
  (property "Reference" "J2" (at 227.33 26.6701 0) (effects (font (size 1.27 1.27)) (justify left)))
  (property "Value" "SCREW" (at 227.33 24.1301 0) (effects (font (size 1.27 1.27)) (justify left)))
  (property "Footprint" "TerminalBlock_Phoenix:TerminalBlock_Phoenix_PT-1,5-2-3.5-H_1x02_P3.50mm_Horizontal" (at 229.87 26.67 0) (effects (font (size 1.27 1.27)) hide))
  (property "Datasheet" "~" (at 229.87 26.67 0) (effects (font (size 1.27 1.27)) hide)) (pin "1") (pin "2")
  (instances (project "AbcStop" (path "" (reference "J2") (unit 1))) (project "AbcTestBoard" (path "" (reference "J5") (unit 1)))))

 (symbol (lib_id "Device:D") (at 222.25 54.61 0) (unit 1) (in_bom yes) (on_board yes) (dnp no)
  (property "Reference" "D2" (at 222.25 52.07 0) (effects (font (size 1.27 1.27))))
  (property "Value" "ES1G+" (at 222.25 57.15 0) (effects (font (size 1.27 1.27))))
  (property "Footprint" "Diode_SMD:D_SMA" (at 222.25 54.61 0) (effects (font (size 1.27 1.27)) hide))
  (property "Datasheet" "~" (at 222.25 54.61 0) (effects (font (size 1.27 1.27)) hide))
  (property "Sim.Device" "D" (at 222.25 54.61 0) (effects (font (size 1.27 1.27)) hide))
  (property "Sim.Pins" "1=K 2=A" (at 222.25 54.61 0) (effects (font (size 1.27 1.27)) hide)) (pin "1") (pin "2")
  (instances (project "AbcStop" (path "" (reference "D2") (unit 1)))))

 (symbol (lib_id "Device:R") (at 99.06 40.64 0) (unit 1) (in_bom yes) (on_board yes) (dnp no) (fields_autoplaced)
  (property "Reference" "R3" (at 101.6 39.3699 0) (effects (font (size 1.27 1.27)) (justify left)))
  (property "Value" "1K" (at 101.6 41.9099 0) (effects (font (size 1.27 1.27)) (justify left)))
  (property "Footprint" "Resistor_SMD:R_1206_3216Metric_Pad1.30x1.75mm_HandSolder" (at 97.282 40.64 90) (effects (font (size 1.27 1.27)) hide))
  (property "Datasheet" "~" (at 99.06 40.64 0) (effects (font (size 1.27 1.27)) hide)) (pin "1") (pin "2")
  (instances (project "AbcStop" (path "" (reference "R3") (unit 1))) (project "AbcTestBoard" (path "" (reference "R8") (unit 1)))))

 (symbol (lib_id "Connector_Generic:Conn_01x02") (at 149.86 57.15 0) (mirror x) (unit 1) (in_bom yes) (on_board yes) (dnp no)
  (property "Reference" "J4" (at 149.86 43.18 0) (effects (font (size 1.27 1.27))))
  (property "Value" "Conn_01x02" (at 149.86 45.72 0) (effects (font (size 1.27 1.27))))
  (property "Footprint" "Connector_PinHeader_2.54mm:PinHeader_1x02_P2.54mm_Vertical" (at 149.86 57.15 0) (effects (font (size 1.27 1.27)) hide))
  (property "Datasheet" "~" (at 149.86 57.15 0) (effects (font (size 1.27 1.27)) hide))
  (property "Datasheet" "~" (at 149.86 57.15 0) (effects (font (size 1.27 1.27)) hide))
  (property "Value" "Conn_01x02" (at 149.86 50.8 0) (effects (font (size 1.27 1.27)))) (pin "1") (pin "2")
  (instances (project "AbcStop" (path "" (reference "J4") (unit 1))) (project "AbcTestBoard" (path "" (reference "J2") (unit 1)))))

 (symbol (lib_id "Device:C_Polarized") (at 48.26 97.79 0) (unit 1) (in_bom yes) (on_board yes) (dnp no) (fields_autoplaced)
  (property "Reference" "C1" (at 51.435 96.5199 0) (effects (font (size 1.27 1.27)) (justify left)))
  (property "Value" "4.7uF" (at 51.435 99.0599 0) (effects (font (size 1.27 1.27)) (justify left) hide))
  (property "Footprint" "Capacitor_SMD:CP_Elec_4x5.4" (at 49.2252 101.6 0) (effects (font (size 1.27 1.27)) hide))
  (property "Datasheet" "~" (at 48.26 97.79 0) (effects (font (size 1.27 1.27)) hide)) (pin "1") (pin "2")
  (instances (project "AbcStop" (path "" (reference "C1") (unit 1))) (project "AbcTestBoard" (path "" (reference "C2") (unit 1)))))

 (symbol (lib_id "Isolator:VO615A") (at 111.76 55.88 0) (mirror y) (unit 1) (in_bom yes) (on_board yes) (dnp no) (fields_autoplaced)
  (property "Reference" "U1" (at 111.76 46.99 0) (effects (font (size 1.27 1.27))))
  (property "Value" "VO615A" (at 111.76 49.53 0) (effects (font (size 1.27 1.27))))
  (property "Footprint" "Package_DIP:SMDIP-4_W9.53mm" (at 111.76 55.88 0) (effects (font (size 1.27 1.27)) hide))
  (property "Datasheet" "http://www.vishay.com/docs/81753/vo615a.pdf" (at 111.76 55.88 0) (effects (font (size 1.27 1.27)) hide)) (pin "1") (pin "2") (pin "3") (pin "4")
  (instances (project "AbcStop" (path "" (reference "U1") (unit 1))) (project "AbcTestBoard" (path "" (reference "U2") (unit 1)))))

 (symbol (lib_id "Device:D") (at 201.93 54.61 0) (unit 1) (in_bom yes) (on_board yes) (dnp no)
  (property "Reference" "D4" (at 201.93 52.07 0) (effects (font (size 1.27 1.27))))
  (property "Value" "ES1G+" (at 201.93 57.15 0) (effects (font (size 1.27 1.27))))
  (property "Footprint" "Diode_SMD:D_SMA" (at 201.93 54.61 0) (effects (font (size 1.27 1.27)) hide))
  (property "Datasheet" "~" (at 201.93 54.61 0) (effects (font (size 1.27 1.27)) hide))
  (property "Sim.Device" "D" (at 201.93 54.61 0) (effects (font (size 1.27 1.27)) hide))
  (property "Sim.Pins" "1=K 2=A" (at 201.93 54.61 0) (effects (font (size 1.27 1.27)) hide)) (pin "1") (pin "2")
  (instances (project "AbcStop" (path "" (reference "D4") (unit 1)))))

 (symbol (lib_id "Connector:TestPoint") (at 35.56 52.07 90) (unit 1) (in_bom yes) (on_board yes) (dnp no)
  (property "Reference" "TP1" (at 32.258 46.355 90) (effects (font (size 1.27 1.27))))
  (property "Value" "TestPoint" (at 32.258 48.895 90) (effects (font (size 1.27 1.27))))
  (property "Footprint" "TestPoint:TestPoint_Pad_D1.5mm" (at 35.56 46.99 0) (effects (font (size 1.27 1.27)) hide))
  (property "Datasheet" "~" (at 35.56 46.99 0) (effects (font (size 1.27 1.27)) hide)) (pin "1")
  (instances (project "AbcStop" (path "" (reference "TP1") (unit 1))) (project "AbcTestBoard" (path "" (reference "TP2") (unit 1)))))

 (symbol (lib_id "Device:Q_NMOS_GDS") (at 55.88 62.23 270) (unit 1) (in_bom yes) (on_board yes) (dnp no) (fields_autoplaced)
  (property "Reference" "Q3" (at 55.88 69.85 90) (effects (font (size 1.27 1.27))))
  (property "Value" "PSMN022" (at 55.88 72.39 90) (effects (font (size 1.27 1.27))))
  (property "Footprint" "DigitalTrains:sot404" (at 58.42 67.31 0) (effects (font (size 1.27 1.27)) hide))
  (property "Datasheet" "~" (at 55.88 62.23 0) (effects (font (size 1.27 1.27)) hide)) (pin "1") (pin "2") (pin "3")
  (instances (project "AbcStop" (path "" (reference "Q3") (unit 1))) (project "AbcTestBoard" (path "" (reference "Q4") (unit 1)))))

 (sheet_instances (path "" (page "1"))))
